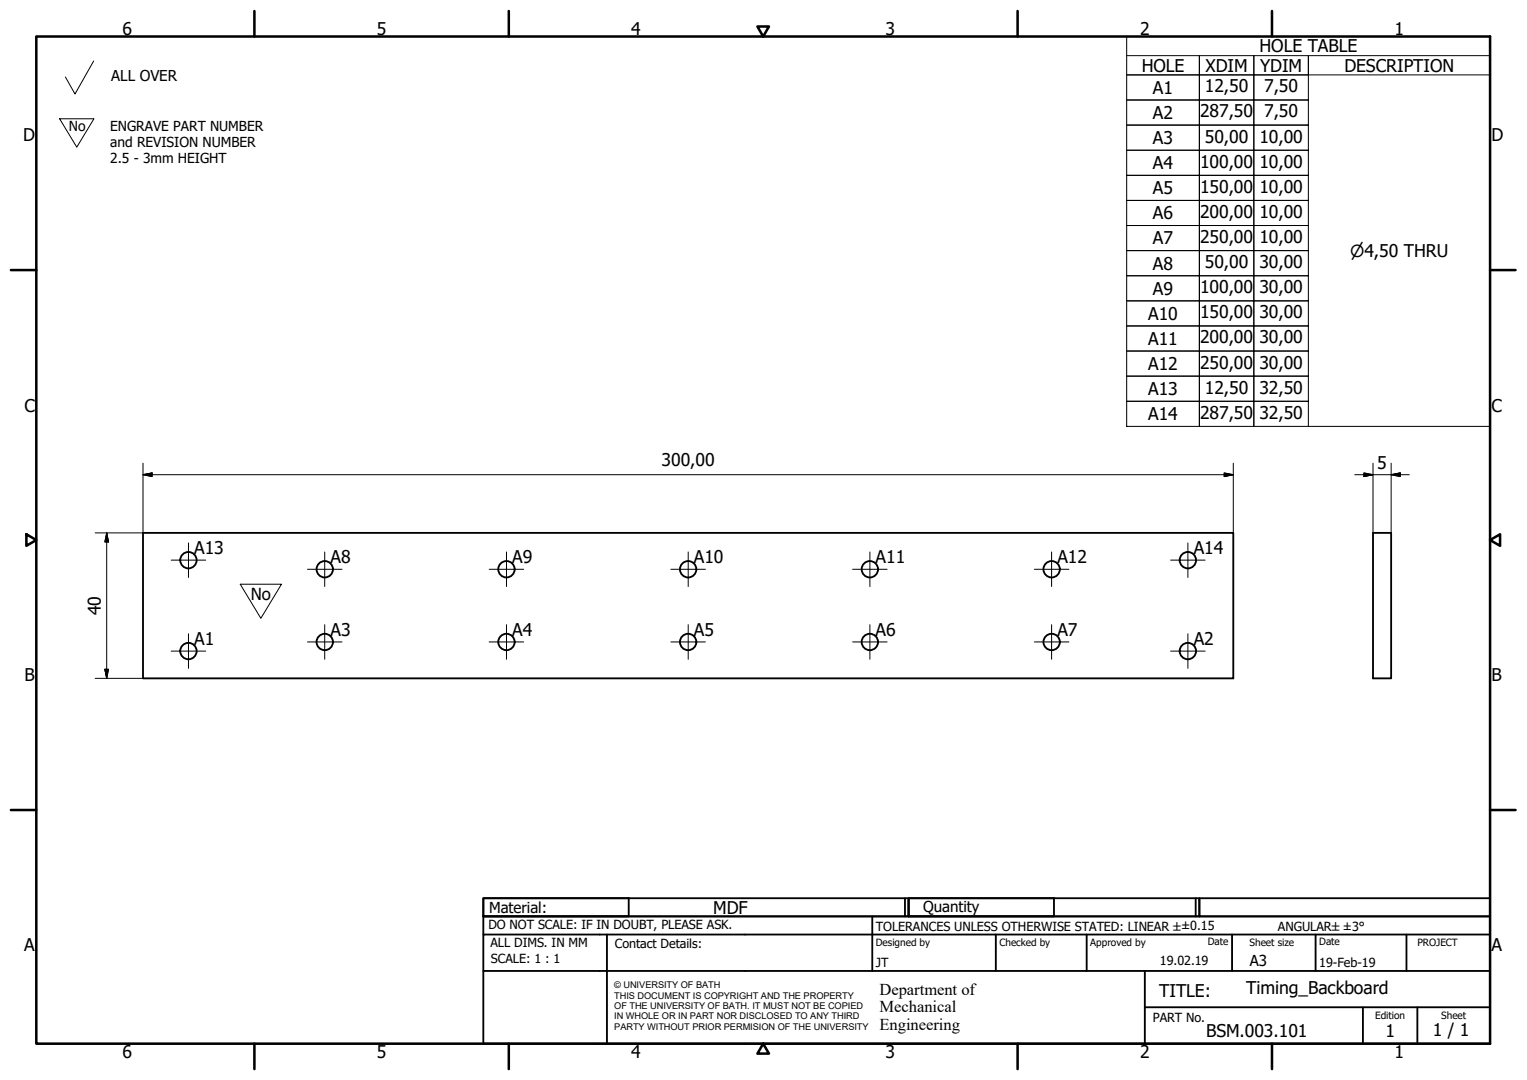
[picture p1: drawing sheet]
<svg xmlns="http://www.w3.org/2000/svg" width="420mm" height="297mm" viewBox="0 0 420 297" stroke-linecap="round" stroke-linejoin="round" font-family="sans-serif">
<!-- layer: Visible (ISO) -->
<g fill="none" stroke="#000" stroke-width=".51">
<path d="M39.3 146.6h300v40h-300zM377.8 146.6h5v40h-5z"/>
<circle cx="51.8" cy="154.1" r="2.25"/>
<circle cx="89.4" cy="156.6" r="2.25"/>
<circle cx="139.4" cy="156.6" r="2.25"/>
<circle cx="189.3" cy="156.6" r="2.25"/>
<circle cx="239.3" cy="156.6" r="2.25"/>
<circle cx="289.4" cy="156.6" r="2.25"/>
<circle cx="326.8" cy="154.1" r="2.25"/>
<circle cx="51.8" cy="179.1" r="2.25"/>
<circle cx="89.4" cy="176.6" r="2.25"/>
<circle cx="139.4" cy="176.6" r="2.25"/>
<circle cx="189.3" cy="176.6" r="2.25"/>
<circle cx="239.3" cy="176.6" r="2.25"/>
<circle cx="289.4" cy="176.6" r="2.25"/>
<circle cx="326.8" cy="179.1" r="2.25"/>
</g>
<!-- layer: Border (ISO) -->
<g fill="none" stroke="#000" stroke-width=".7">
<path d="M10 10h400v277h-400zM70 3v7M140 3v7M208.4 7.3h3.2l-1.6 2.7zM280 3v7M350 3v7M3 74.3h7M410 74.3h7M7.3 146.9l2.7 1.6-2.7 1.6zM410 148.5l2.7-1.6v3.2zM3 222.8h7M410 222.8h7"/>
<path d="M70 287v7M140 287v7M210 287l1.6 2.8h-3.2zM280 287v7M350 287v7"/>
</g>
<!-- layer: Title (ISO) -->
<g fill="none" stroke="#000" stroke-width=".51">
<path d="M133 247h40v5h-40zM133 247h117v5h-117zM133 257v-5h277v5M133 257h277v30h-277zM167 257v30M240 252v15M249 247v5M250 247h40v5h-40zM250 247h80v5h-80zM274 257v10M299 257v10M329 247v5"/>
<path d="M330 247h80v5h-80zM339 257v10M362 257v10M387 257v10M133 267h277M315 277h95M315 267v20M375 277v10M390 277v10"/>
</g>
<!-- layer: Symbol (ISO) -->
<g fill="none" stroke="#000" stroke-width=".28">
<path d="M310 15.3h20v5.3h-20h20v6.9h-20h20v6.9h-20h20v6.9h-20h20v6.9h-20h20v6.9h-20h20v6.9h-20h20v6.9h-20h20v6.9h-20h20v6.9h-20h20v6.9h-20h20v6.9h-20h20v6.9h-20h20v7h-20h20v6.9v-6.9h15v6.9v-6.9h15v6.9M310 10h100v107.3h-100zM330 15.3h15v5.3h-15zM345 15.3h15v5.3h-15zM410 15.3h-50v5.3h50M330 20.6h15v6.9h-15zM330 27.5h15v6.9h-15zM330 34.4h15v6.9h-15zM345 20.6h15v6.9h-15zM345 27.5h15v6.9h-15zM345 34.4h15v6.9h-15zM330 41.3h15v6.9h-15z"/>
<path d="M330 48.2h15v6.9h-15zM330 55.1h15v6.9h-15zM345 41.3h15v6.9h-15zM345 48.2h15v6.9h-15zM345 55.1h15v6.9h-15zM330 62h15v6.9h-15zM330 68.9h15v6.9h-15zM330 75.8h15v6.9h-15zM345 62h15v6.9h-15zM345 68.9h15v6.9h-15zM345 75.8h15v6.9h-15zM330 82.7h15v6.9h-15z"/>
<path d="M330 89.6h15v6.9h-15zM330 96.5h15v6.9h-15zM345 82.7h15v6.9h-15zM345 89.6h15v6.9h-15zM345 96.5h15v6.9h-15zM330 103.4h15v7h-15zM345 103.4h15v7h-15z"/>
</g>
<!-- layer: Sketch Geometry (ISO) -->
<path d="M25.8 16.8l-5.2 9.1-2.6-4.7M16.4 32.7h9.4l-4.7 7.8zM66.1 160.7h11.3l-5.6 9.4z" fill="none" stroke="#000" stroke-width=".28"/>
<path d="M71.7 179.5h.1" fill="none" stroke="#fff" stroke-width=".28"/>
<!-- layer: Center Mark (ISO) -->
<g fill="none" stroke="#000" stroke-width=".28">
<path d="M47.1 154.1h9.5M51.9 149.3v9.5M84.6 156.6h9.5M89.3 151.8v9.5M134.6 156.6h9.5M139.4 151.8v9.5M184.6 156.6h9.5M189.4 151.8v9.5M234.6 156.6h9.5M239.4 151.8v9.5M284.6 156.6h9.5M289.3 151.8v9.5"/>
<path d="M322.1 154.1h9.5M326.9 149.3v9.5M47.1 179.1h9.5M51.9 174.3v9.5M84.6 176.6h9.5M89.3 171.8v9.5M134.6 176.6h9.5M139.4 171.8v9.5M184.6 176.6h9.5M189.4 171.8v9.5M234.6 176.6h9.5M239.4 171.8v9.5"/>
<path d="M284.6 176.6h9.5M289.3 171.8v9.5M322.1 179.1h9.5M326.9 174.3v9.5"/>
</g>
<!-- layer: Dimension (ISO) -->
<g fill="none" stroke="#000" stroke-width=".28">
<path d="M39.3 130.6l2.5-.5v1zM39.3 130.6h300M39.3 127.4v19.2h-13.1M336.8 130.1l2.5 .5-2.5 .5zM339.3 127.4v19.2M372.8 130.6h15M375.3 130.1l2.5 .5-2.5 .5zM377.8 127.4v19.2M382.8 130.6l2.5-.5v1zM382.8 127.4v19.2M29.4 146.6l.4 2.5h-.9zM29.4 146.6v40"/>
<path d="M26.2 186.6h13.1M28.9 184.1h.9l-.4 2.5z"/>
</g>
<path d="M39.3 130.6l2.5-.5zM39.3 130.6l2.5-.5v1zM336.8 131.1l2.5-.5zM336.8 130.1l2.5 .5-2.5 .5zM375.3 131.1l2.5-.5zM375.3 130.1l2.5 .5-2.5 .5zM382.8 130.6l2.5-.5zM382.8 130.6l2.5-.5v1zM29.4 146.6l.4 2.5zM29.4 146.6l.4 2.5h-.9zM28.9 184.1l.5 2.5zM28.9 184.1h.9l-.4 2.5z" fill="#000" stroke="#000" stroke-width=".28"/>
<g font-size="4.8">
<text x="33.7" y="9.6">6</text>
<text x="103.7" y="9.6">5</text>
<text x="173.7" y="9.6">4</text>
<text x="243.7" y="9.6">3</text>
<text x="313.7" y="9.6">2</text>
<text x="383.7" y="9.6">1</text>
<text x="346.6" y="14.4">HOLE TABLE</text>
<text x="314.1" y="19.7">HOLE</text>
<text x="331.7" y="19.7">XDIM</text>
<text x="346.7" y="19.7">YDIM</text>
<text x="369.9" y="19.7">DESCRIPTION</text>
<text x="317.2" y="25.8">A1</text>
<text x="331.5" y="25.4">12,50</text>
<text x="347.8" y="25.4">7,50</text>
<text x="317.2" y="32.8">A2</text>
<text x="330.2" y="32.3">287,50</text>
<text x="347.8" y="32.3">7,50</text>
<text x="6.3" y="38.9">D</text>
<text x="317.2" y="39.6">A3</text>
<text x="331.5" y="39.2">50,00</text>
<text x="346.5" y="39.2">10,00</text>
<text x="410.4" y="38.9">D</text>
<text x="317.2" y="46.5">A4</text>
<text x="330.2" y="46.1">100,00</text>
<text x="346.5" y="46.1">10,00</text>
<text x="317.2" y="53.4">A5</text>
<text x="330.2" y="53">150,00</text>
<text x="346.5" y="53">10,00</text>
<text x="330.2" y="59.9">200,00</text>
<text x="346.5" y="59.9">10,00</text>
<text x="317.2" y="60.3">A6</text>
<text x="317.2" y="67.2">A7</text>
<text x="330.2" y="66.8">250,00</text>
<text x="346.5" y="66.8">10,00</text>
<text x="317.2" y="74.1">A8</text>
<text x="331.5" y="73.7">50,00</text>
<text x="346.5" y="73.7">30,00</text>
<text x="317.2" y="81">A9</text>
<text x="330.2" y="80.6">100,00</text>
<text x="346.5" y="80.7">30,00</text>
<text x="315.9" y="88">A10</text>
<text x="330.2" y="87.6">150,00</text>
<text x="346.5" y="87.6">30,00</text>
<text x="315.9" y="94.9">A11</text>
<text x="330.2" y="94.5">200,00</text>
<text x="346.5" y="94.5">30,00</text>
<text x="315.9" y="101.8">A12</text>
<text x="330.2" y="101.4">250,00</text>
<text x="346.5" y="101.4">30,00</text>
<text x="6.7" y="113.2">C</text>
<text x="315.9" y="108.7">A13</text>
<text x="331.5" y="108.3">12,50</text>
<text x="346.5" y="108.3">32,50</text>
<text x="410.4" y="113.2">C</text>
<text x="315.9" y="115.6">A14</text>
<text x="330.2" y="115.2">287,50</text>
<text x="346.5" y="115.2">32,50</text>
<text x="182.1" y="128.2">300,00</text>
<text x="379" y="129">5</text>
<text x="53.4" y="152.4">A13</text>
<text x="90.9" y="154.9">A8</text>
<text x="140.9" y="154.9">A9</text>
<text x="190.9" y="154.9">A10</text>
<text x="240.9" y="155">A11</text>
<text x="290.9" y="155">A12</text>
<text x="328.4" y="152.5">A14</text>
<text x="27.7" y="169.2" transform="rotate(-90 27.7 169.2)">40</text>
<text x="53.4" y="177.5">A1</text>
<text x="90.9" y="174.9">A3</text>
<text x="140.9" y="175">A4</text>
<text x="190.9" y="174.9">A5</text>
<text x="240.9" y="174.9">A6</text>
<text x="290.9" y="175">A7</text>
<text x="328.4" y="177.5">A2</text>
<text x="6.8" y="187.4">B</text>
<text x="410.4" y="187.4">B</text>
<text x="196.3" y="251.4">MDF</text>
<text x="6.7" y="261.7">A</text>
<text x="410.4" y="261.7">A</text>
<text x="319" y="274.2">TITLE:</text>
<text x="342.9" y="273.4">Timing_Backboard</text>
<text x="331.9" y="285.3">BSM.003.101</text>
<text x="381.2" y="285.3">1</text>
<text x="394.2" y="285">1 / 1</text>
<text x="33.7" y="291">6</text>
<text x="103.7" y="290.9">5</text>
<text x="173.7" y="290.9">4</text>
<text x="243.7" y="291">3</text>
<text x="313.7" y="291">2</text>
<text x="383.7" y="290.9">1</text>
</g>
<g font-size="4.6">
<text x="371.5" y="70.6">⌀4,50 THRU</text>
<text x="69" y="165.1">No</text>
<text x="242" y="273.7">Department of</text>
<text x="242" y="278.4">Mechanical</text>
<text x="242" y="283.2">Engineering</text>
</g>
<g font-size="4.1">
<text x="30.6" y="22.3">ALL OVER</text>
<text x="134.6" y="251.1">Material:</text>
<text x="254" y="250.8">Quantity</text>
<text x="343.9" y="265.6">A3</text>
</g>
<g font-size="3.8">
<text x="18.9" y="36">No</text>
<text x="30.3" y="35.9">ENGRAVE PART NUMBER</text>
<text x="30.3" y="40.4">and REVISION NUMBER</text>
<text x="30.3" y="45">2.5 - 3mm HEIGHT</text>
</g>
<g font-size="3.5">
<text x="134.4" y="255.6">DO NOT SCALE: IF IN DOUBT, PLEASE ASK.</text>
<text x="241" y="256">TOLERANCES UNLESS OTHERWISE STATED: LINEAR ±±0.15</text>
<text x="351.6" y="256">ANGULAR±±3°</text>
<text x="134.9" y="260.6">ALL DIMS. IN MM</text>
<text x="169.2" y="260.6">Contact Details:</text>
<text x="135.1" y="264.8">SCALE: 1 : 1</text>
<text x="241" y="266">JT</text>
<text x="319.2" y="265.5">19.02.19</text>
<text x="363" y="266">19-Feb-19</text>
<text x="317.2" y="281.2">PART No.</text>
</g>
<g font-size="2.8">
<text x="241" y="260.1">Designed by</text>
<text x="275" y="260.1">Checked by</text>
<text x="300" y="260.1">Approved by</text>
<text x="332.3" y="260">Date</text>
<text x="343.8" y="260.1">Sheet size</text>
<text x="363" y="260">Date</text>
<text x="390" y="260.1">PROJECT</text>
<text x="378.4" y="280.1">Edition</text>
<text x="396.6" y="280.1">Sheet</text>
</g>
<g font-size="2.5">
<text x="169" y="271.9">© UNIVERSITY OF BATH</text>
<text x="169" y="274.7">THIS DOCUMENT IS COPYRIGHT AND THE PROPERTY</text>
<text x="169" y="277.5">OF THE UNIVERSITY OF BATH. IT MUST NOT BE COPIED</text>
<text x="169" y="280.4">IN WHOLE OR IN PART NOR DISCLOSED TO ANY THIRD</text>
<text x="169" y="283.2">PARTY WITHOUT PRIOR PERMISION OF THE UNIVERSITY</text>
</g>
</svg>
